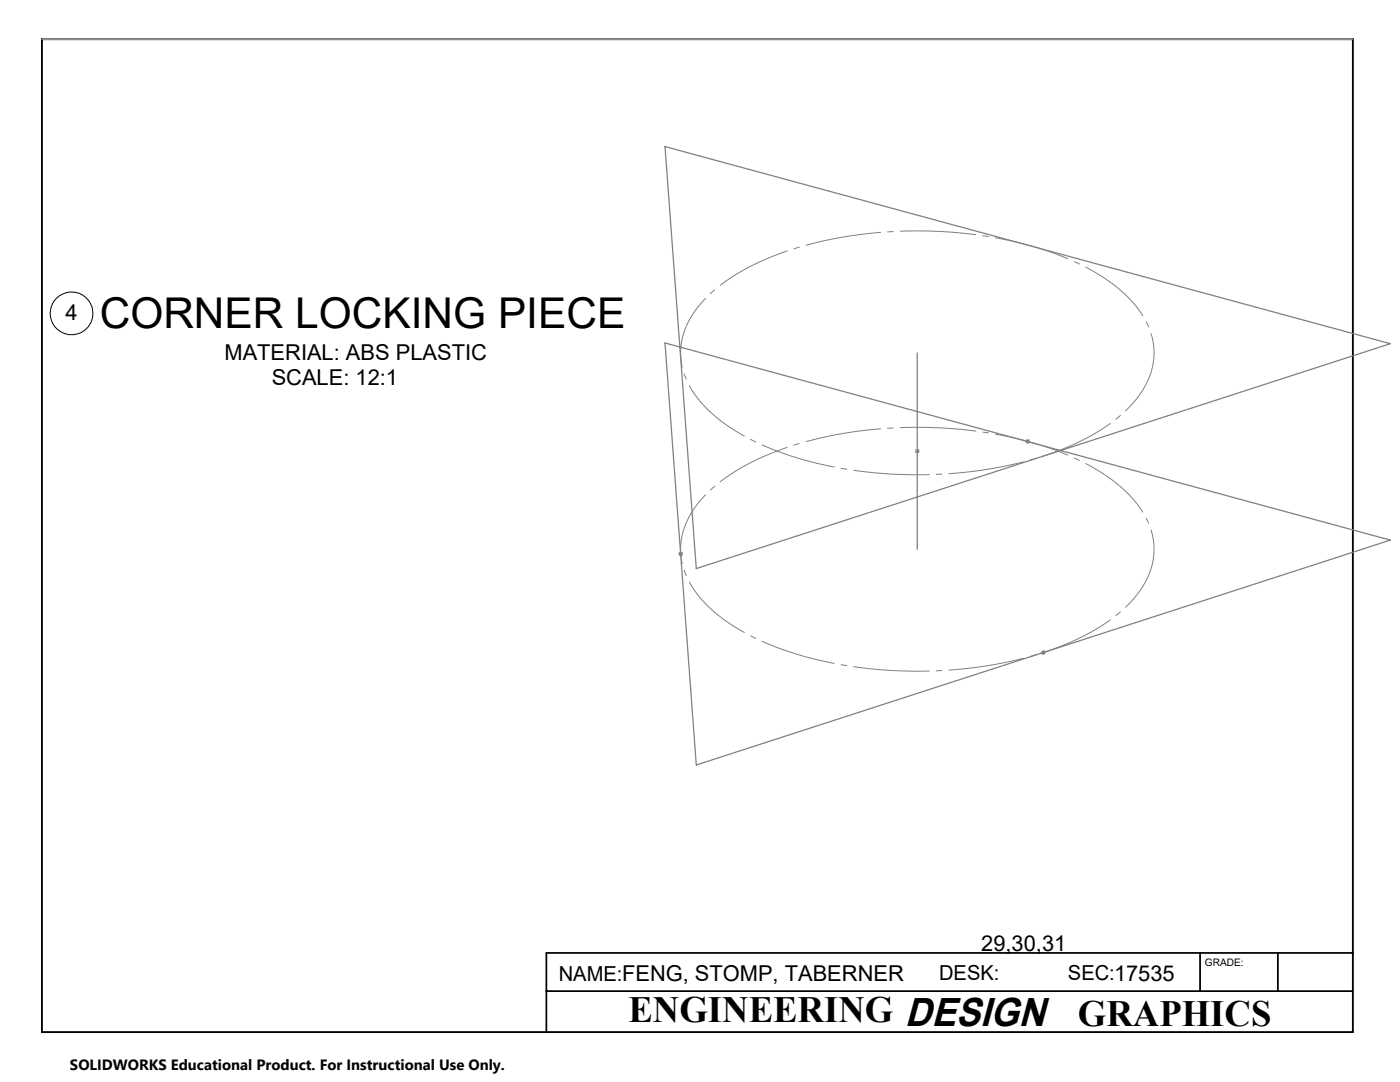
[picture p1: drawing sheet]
<svg xmlns="http://www.w3.org/2000/svg" width="279mm" height="216mm" viewBox="0 0 279 216" stroke-linecap="round" stroke-linejoin="round" font-family="sans-serif">
<g fill="none" stroke="#808080" stroke-width=".2">
<path d="M182.6 90h1M182.7 89.7l.7 .7M183.1 89.5v1M183.4 89.7l-.7 .7M204.6 88.1h1M204.8 87.7l.7 .7M205.1 87.6v1M205.5 87.7l-.7 .7M135.4 110.5h.9M135.5 110.2l.7 .7M135.9 110v1.1M136.2 110.2l-.7 .7"/>
<path d="M207.7 130.2h1M207.9 129.9l.7 .7M208.2 129.7v1M208.6 129.9l-.7 .7"/>
</g>
<path d="M229.5 75a13.9 13.9 0 0 0-3.2-14.4 39.1 39.1 0 0 0-17.3-10.5 85.8 85.8 0 0 0-53.5 .5 37.4 37.4 0 0 0-16 10.4 13.9 13.9 0 0 0-.2 18.6 37.2 37.2 0 0 0 16.8 10.8 85.5 85.5 0 0 0 54.5-.2 37.4 37.4 0 0 0 16-10.4 17.2 17.2 0 0 0 2.9-4.8M229.5 114.2a13.9 13.9 0 0 0-3.2-14.4 39.1 39.1 0 0 0-17.3-10.5 85.8 85.8 0 0 0-53.5 .5 37.4 37.4 0 0 0-16 10.4 13.9 13.9 0 0 0-.2 18.6 37.2 37.2 0 0 0 16.8 10.8 85.5 85.5 0 0 0 54.5-.2 37.4 37.4 0 0 0 16-10.4 17.2 17.2 0 0 0 2.9-4.8" fill="none" stroke="#808080" stroke-width=".2" stroke-dasharray="15.2 1.3 1.3 1.3" stroke-dashoffset="6.6" stroke-linecap="butt"/>
<g fill="none" stroke="#000" stroke-width=".2">
<path d="M8.4 7.8v198.2h261.6v-198.2"/>
<circle cx="14.3" cy="62.5" r="4.3"/>
</g>
<path d="M8.4 7.8h261.6v198.2h-261.6zM109 197.8h161M239.5 190.1v7.7M255 190.1v7.7M270 190.1h-161v15.9" fill="none" stroke="#000" stroke-width=".35"/>
<path d="M8.4 7.8h261.6" fill="none" stroke="#c0c0c0" stroke-width=".2"/>
<path d="M132.7 29.2l144.8 39.4-138.5 44.9zM132.7 68.4l144.8 39.4-138.5 44.8zM183.1 70.4v39.2" fill="none" stroke="#808080" stroke-width=".25"/>
<text font-size="8.5" x="19.9" y="65.5">CORNER LOCKING PIECE</text>
<g font-size="7.4">
<text x="125.4" y="204">ENGINEERING DESIGN</text>
<text x="215.1" y="204.7">GRAPHICS</text>
</g>
<g font-size="4.4">
<text x="13.1" y="63.9">4</text>
<text x="44.8" y="71.8">MATERIAL: ABS PLASTIC</text>
<text x="54.2" y="76.8">SCALE: 12:1</text>
<text x="195.8" y="189.8">29,30,31</text>
</g>
<g font-size="4.1">
<text x="111.5" y="195.7">NAME:FENG, STOMP, TABERNER</text>
<text x="187.4" y="195.5">DESK:</text>
<text x="213.1" y="195.5">SEC:17535</text>
</g>
<text font-size="3" x="14" y="213.5">SOLIDWORKS Educational Product. For Instructional Use Only.</text>
<text font-size="2.1" x="240.5" y="192.7">GRADE:</text>
</svg>
